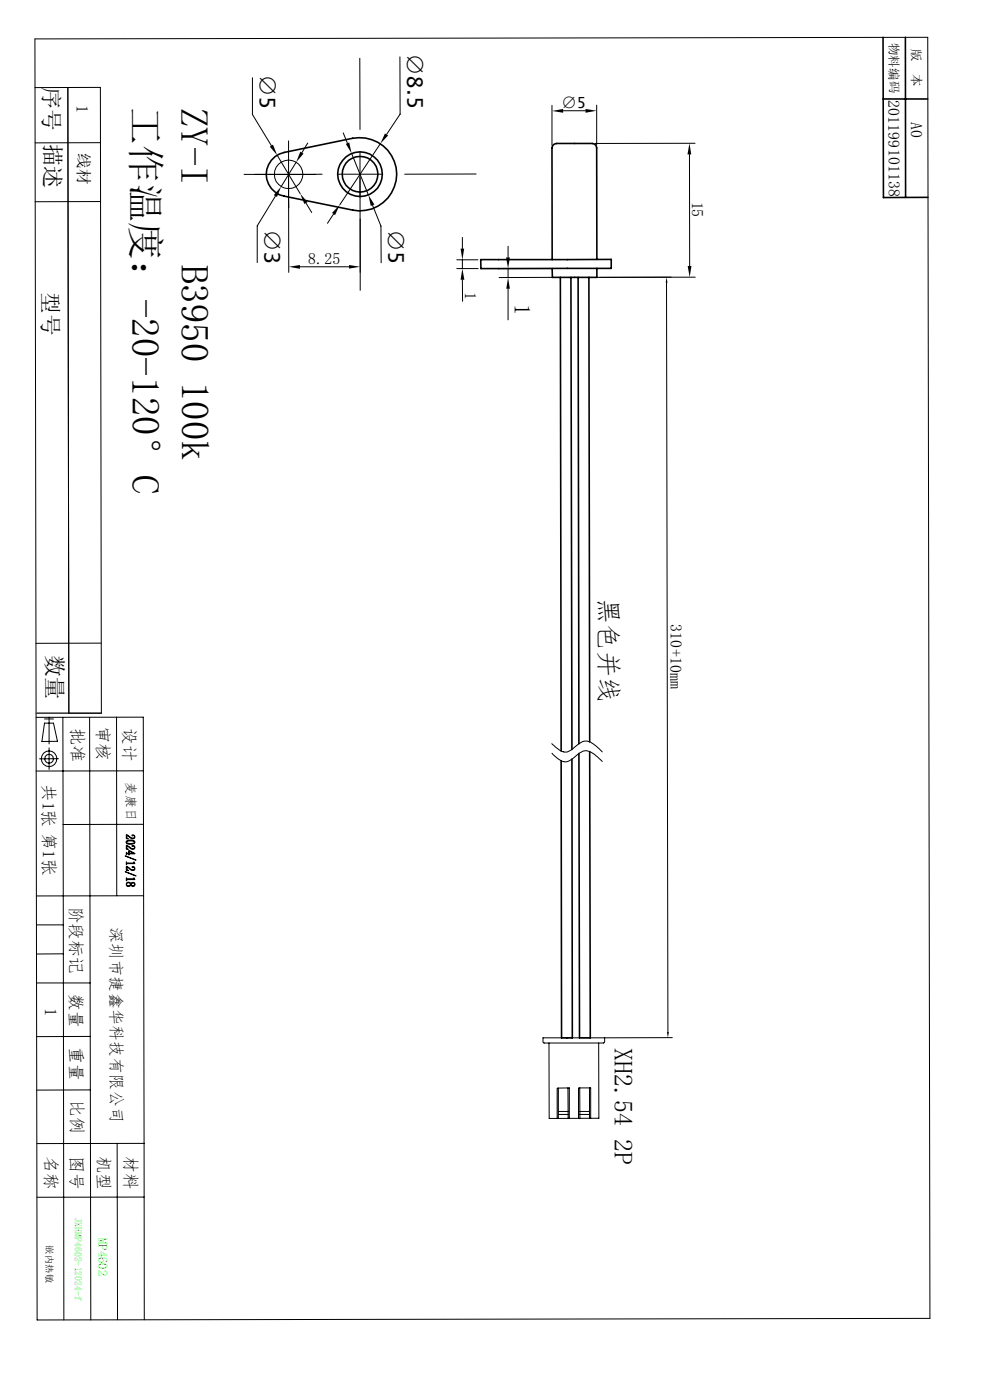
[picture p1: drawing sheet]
<svg xmlns="http://www.w3.org/2000/svg" width="210mm" height="297mm" viewBox="0 0 210 297" stroke-linecap="round" stroke-linejoin="round" font-family="sans-serif">
<g fill="none" stroke="#000" stroke-width=".21">
<path d="M7.4 8.3l189.4-.4 .5 271.8-189.4 .3zM7.4 18.6l13.9-.1 .2 132.8h-13.8M14.4 18.6l.2 132.7M53.6 16.5v7.8l4 6.6M76.3 12.4l.1 15.1M84.8 12.1l.1 12.1-2.9 4.3M21.3 30.3h-13.8M51.8 37h15.1M58.8 32.9l4.9 8.2M61.2 37.6l.1 20.2M61.2 29.9l.1 14.2M62.8 34.4l-3.2 5.2"/>
<path d="M65.3 30.4l-1.2 2M68.3 37h-2.3M71.6 37h9.5M72.8 28.2l.9 2.2M74.6 32.6l3.5 8.8M76.4 37.5v20.3M76.4 32.2v9.5M80.7 30.5l-8.6 12.9M101 36.9l-15.1 .1M117.1 22.4v8.4M119.5 23.5h4.7M126.6 22.3v8.5"/>
<path d="M146.3 32.8v23.6M147.4 30.4h-21.2M21.3 42.8h-13.8M58.4 41.6l-3.8 6.3v7.8M63.6 56.6h10.4M64.9 43.1l1.2 2M70.8 45.4l-1.3 2M76.4 46.4v15.2M79 43.6l1.8 4.4 .1 7.8M96.9 55.1h4.5M96.9 57h4.5M98.1 59.4v4.5"/>
<path d="M98.1 50.4v2.3M98.1 55.1v1.9M105.9 57h11.2M107.8 52.2v2.4M107.8 57v1.9M117.2 58.8l-11.3 .1M141.4 60l.3 158.9M147.5 58.8h-20.9M107.8 61.3v6.6M21.5 136.4l-13.9 .1M7.7 152.2l22.7-.1 .2 90.5M9.4 152.5h1.9"/>
<path d="M9.4 153.4h1.9l.9 3.9h-3.3zM10.4 152.1v5.7M10.4 158.7v4.5M13.3 152.2l.2 127.8M19 152.2l.3 127.8M24.7 152.1l.1 37.9M117.1 157.8a4.5 4.5 0 0 0 2.9 1.8l1.1-.4 1.3-1.1a2.5 2.5 0 0 1 3.8 0l1.6 1.4M117.1 159.8a4.6 4.6 0 0 0 2.9 1.8l.9-.3 1.5-1.1a2.54 2.54 0 0 1 3.8-.1l1.6 1.4M12.4 161h-4M30.4 163.5l-22.7 .1M30.4 174.9h-17M7.7 196.2h5.7"/>
<path d="M30.4 190l-22.7 .1M7.7 208.5h11.4M13.4 202.4h-5.7M19.1 219.9h-11.3M19.2 231.2l-11.4 .1M115.2 220.2h13.1v.8l-.3 .3h-12.6l-.2-.2zM116.5 221.3v16h1.7M118.2 237.3v-6.5h2.6v6.5M118.4 235.8h2.1M118.4 236.4h2.1M118.4 230.8v6.5M120.5 230.8v6.5"/>
<path d="M123 230.8v6.5M123 235.8h2.1M123 236.4h2.1M125.1 230.8v6.4M125.3 237.2v-6.4h-2.6v6.5M127 221.3v15.9l-8.8 .1M142.6 220.1l-14.3 .1M24.8 242.6l.1 37.4M30.6 242.6h-22.8M30.6 254h-22.8M30.6 242.6v37.4"/>
<circle cx="61.2" cy="37" r="3"/>
<circle cx="10.4" cy="161" r="1.66"/>
<circle cx="10.4" cy="161" r=".94"/>
</g>
<path d="M7.7 151.3h6.9" fill="none" stroke="#fff" stroke-width=".21"/>
<path d="M26.8 177.1l1.1 .7a.33 .33 0 0 0 .5-.1 .33 .33 0 0 0 0-.5h-.4a.43 .43 0 0 1 .6 .2 .43 .43 0 0 1-.1 .5 .43 .43 0 0 1-.6 0l-1-.7v.6l.3 .2-.4-.1zM26.8 178.6a1.23 1.23 0 0 0 1.7 0 1.55 1.55 0 0 0-1.7 0zM26.9 178.4a1.37 1.37 0 0 1 1.7 .2 1.2 1.2 0 0 1-1.8 .1zM26.8 179.3h.1a1.46 1.46 0 0 0 1.6 .6v-.1a.29 .29 0 0 0-.1-.3 .29 .29 0 0 0-.4 .1v-.1a.43 .43 0 0 1 .6 .1 .43 .43 0 0 1-.1 .6 .43 .43 0 0 1-.6-.1l-1-.6v.5l.3 .2h-.4zM26.8 180.8l.1 .2h.4l.1-.6 1.2 .7h-1.2v.3l-.1-.3h-.3l-.2 .3zM27.4 180.5v.5h1zM26.6 181.6l2.3 .9zM26.8 182.8l.1 .3h1.5v-.3l.2 .4h-1.6l-.2 .3zM26.8 183.8l1.1 .7a.33 .33 0 0 0 .5 0 .33 .33 0 0 0 0-.5h-.4a.39 .39 0 0 1 .7 .1 .39 .39 0 0 1-.4 .6l-.4-.1-.9-.7v.6l.3 .2h-.5zM26.5 185l2.4 .8zM26.8 186.2l.1 .2h1.5v-.2l.2 .4h-1.7l-.1 .3zM27 187.4a.4 .4 0 0 0 .2 .6 .4 .4 0 0 0 .5-.4l-.1-.2zM26.8 187.4a.56 .56 0 0 1 1 .1 .44 .44 0 0 1 .6-.2 .44 .44 0 0 1 0 .7 .44 .44 0 0 1-.6-.2 .51 .51 0 0 1-.7 .2 .51 .51 0 0 1-.3-.6zM28 187.4l-.1 .2a.34 .34 0 0 0 .3 .4 .34 .34 0 0 0 .3-.4 .34 .34 0 0 0-.5-.2z" fill="#000" stroke="#000" stroke-width=".21"/>
<g fill="none" stroke="#000" stroke-width=".34">
<path d="M187.3 7.9l.1 34h9.5M192.1 7.9v34M58.3 33.2l1-.5 1-.4 14.5-3a7.8 7.8 0 0 1 9.4 7.6 7.8 7.8 0 0 1-9.4 7.7l-14.5-3a4.7 4.7 0 0 1-3.7-3.5 4.7 4.7 0 0 1 1.7-4.9zM187.4 21h9.4M102 55.1l27.7-.1v1.9l-27.7 .1zM118.9 58.8l.1 100.5M121.1 58.8l.2 100.2M122.6 58.8l.2 99M124.9 58.8l.2 98.6M126.6 55v-23.6l-.2-.5-.3-.3-.5-.2h-7.5l-.5 .2-.4 .3-.1 .5v23.7M126.6 56.9v1.9h-9.4l-.1-1.8M125.1 159.5l.1 60.7h-2.3l-.1-60.3"/>
<path d="M121.3 161l.1 59.2h-2.3l-.1-58.8"/>
<circle cx="76.4" cy="37" r="3.8"/>
<circle cx="76.4" cy="37" r="4.7"/>
</g>
<g fill="#000">
<path d="M57.2 31.1l.7-.4 .9 2.2zM63.7 32.2l.7 .4-1.6 1.8zM73.4 30.5l.7-.3 .5 2.4zM81.7 28.3l.6 .4-1.6 1.8zM117.1 23.5l2.4-.4v.8zM124.2 23.1l2.4 .4-2.4 .4zM146.3 30.4l.3 2.4h-.8zM59.6 39.6l-.8 2.2-.7-.4zM61.3 56.6l2.3-.4v.8zM63.7 41.1l1.5 1.8-.6 .4zM72.1 43.4l-1 2.2-.7-.4zM74 56.2l2.4 .4-2.4 .4z"/>
<path d="M78.1 41.4l1.3 2-.7 .3zM97.7 52.7h.8l-.4 2.4zM98.1 57l.4 2.4h-.8zM107.4 54.6h.8l-.4 2.4zM141.4 58.8l.2 1.2h-.4zM145.9 56.4h.8l-.4 2.4zM107.8 58.9l.4 2.4h-.8zM141.5 218.9h.4l-.2 1.2z"/>
</g>
<g font-size="8.3">
<text x="38.5" y="22.8" transform="rotate(90 38.5 22.8)">ZY-I</text>
<text x="38.6" y="56.1" transform="rotate(90 38.6 56.1)">B3950 100k</text>
</g>
<text font-size="8.1" x="28" y="22.7" transform="rotate(90 28 22.7)">工作温度：-20-120°C</text>
<g font-size="5.5">
<text x="127.2" y="127" transform="rotate(90 127.2 127)">黑色并线</text>
<text x="130.4" y="222.3" transform="rotate(90 130.4 222.3)">XH2.54 2P</text>
</g>
<text font-size="4.8" x="109.2" y="64.5" transform="rotate(90 109.2 64.5)">1</text>
<g font-size="4.7">
<text x="9.2" y="18.5" transform="rotate(90 9.2 18.5)">序号</text>
<text x="9.5" y="30.5" transform="rotate(90 9.5 30.5)">描述</text>
<text x="9" y="62" transform="rotate(90 9 62)">型号</text>
<text x="10" y="138.9" transform="rotate(90 10 138.9)">数量</text>
</g>
<g font-size="4.6">
<text x="86.4" y="11.6" transform="rotate(90 86.4 11.6)">∅8.5</text>
<text x="55.1" y="16" transform="rotate(90 55.1 16)">∅5</text>
<text x="56.1" y="48.8" transform="rotate(90 56.1 48.8)">∅3</text>
<text x="82.4" y="48.9" transform="rotate(90 82.4 48.9)">∅5</text>
</g>
<g font-size="3.6">
<text x="15.2" y="154.4" transform="rotate(90 15.2 154.4)">批准</text>
<text x="20.6" y="153.9" transform="rotate(90 20.6 153.9)">审核</text>
<text x="26.2" y="154.4" transform="rotate(90 26.2 154.4)">设计</text>
<text x="9.1" y="166.4" transform="rotate(90 9.1 166.4)">共1张 第1张</text>
<text x="14.9" y="192.3" transform="rotate(90 14.9 192.3)">阶段标记</text>
<text x="9.6" y="213.8" transform="rotate(90 9.6 213.8)">1</text>
<text x="14.9" y="210.9" transform="rotate(90 14.9 210.9)">数量</text>
<text x="14.9" y="222" transform="rotate(90 14.9 222)">重量</text>
<text x="15.1" y="233.4" transform="rotate(90 15.1 233.4)">比例</text>
<text x="9.6" y="245.3" transform="rotate(90 9.6 245.3)">名称</text>
<text x="15" y="245.3" transform="rotate(90 15 245.3)">图号</text>
<text x="20.7" y="245.2" transform="rotate(90 20.7 245.2)">机型</text>
<text x="26.5" y="245.3" transform="rotate(90 26.5 245.3)">材料</text>
</g>
<text font-size="3.5" x="16.2" y="22.3" transform="rotate(90 16.2 22.3)">1</text>
<g font-size="3.4">
<text x="188.5" y="21.2" transform="rotate(90 188.5 21.2)">201199101138</text>
<text x="193.3" y="25.9" transform="rotate(90 193.3 25.9)">A0</text>
<text x="146.9" y="42.8" transform="rotate(90 146.9 42.8)">15</text>
<text x="65.4" y="56">8.25</text>
<text x="98.7" y="61.9" transform="rotate(90 98.7 61.9)">1</text>
<text x="142.3" y="132.5" transform="rotate(90 142.3 132.5)">310+10mm</text>
<text x="23.4" y="196.7" transform="rotate(90 23.4 196.7)">深圳市捷鑫华科技有限公司</text>
</g>
<g font-size="3.3">
<text x="119.2" y="22.9">∅5</text>
<text x="16.6" y="32.6" transform="rotate(90 16.6 32.6)">线材</text>
</g>
<text font-size="2.8" x="26.8" y="165.9" transform="rotate(90 26.8 165.9)">麦康日</text>
<text font-size="2.8" fill="#0f0" x="20.9" y="262.5" transform="rotate(90 20.9 262.5)">MP4602</text>
<g font-size="2.7">
<text x="188.7" y="9.1" transform="rotate(90 188.7 9.1)">物料编码</text>
<text x="193.5" y="10.4" transform="rotate(90 193.5 10.4)">版</text>
<text x="193.5" y="15.8" transform="rotate(90 193.5 15.8)">本</text>
</g>
<text font-size="2.1" fill="#0f0" x="15.9" y="258.3" transform="rotate(90 15.9 258.3)">JXHMP4602-12024-f</text>
<text font-size="2" x="9.8" y="264.2" transform="rotate(90 9.8 264.2)">嵌内热敏</text>
</svg>
